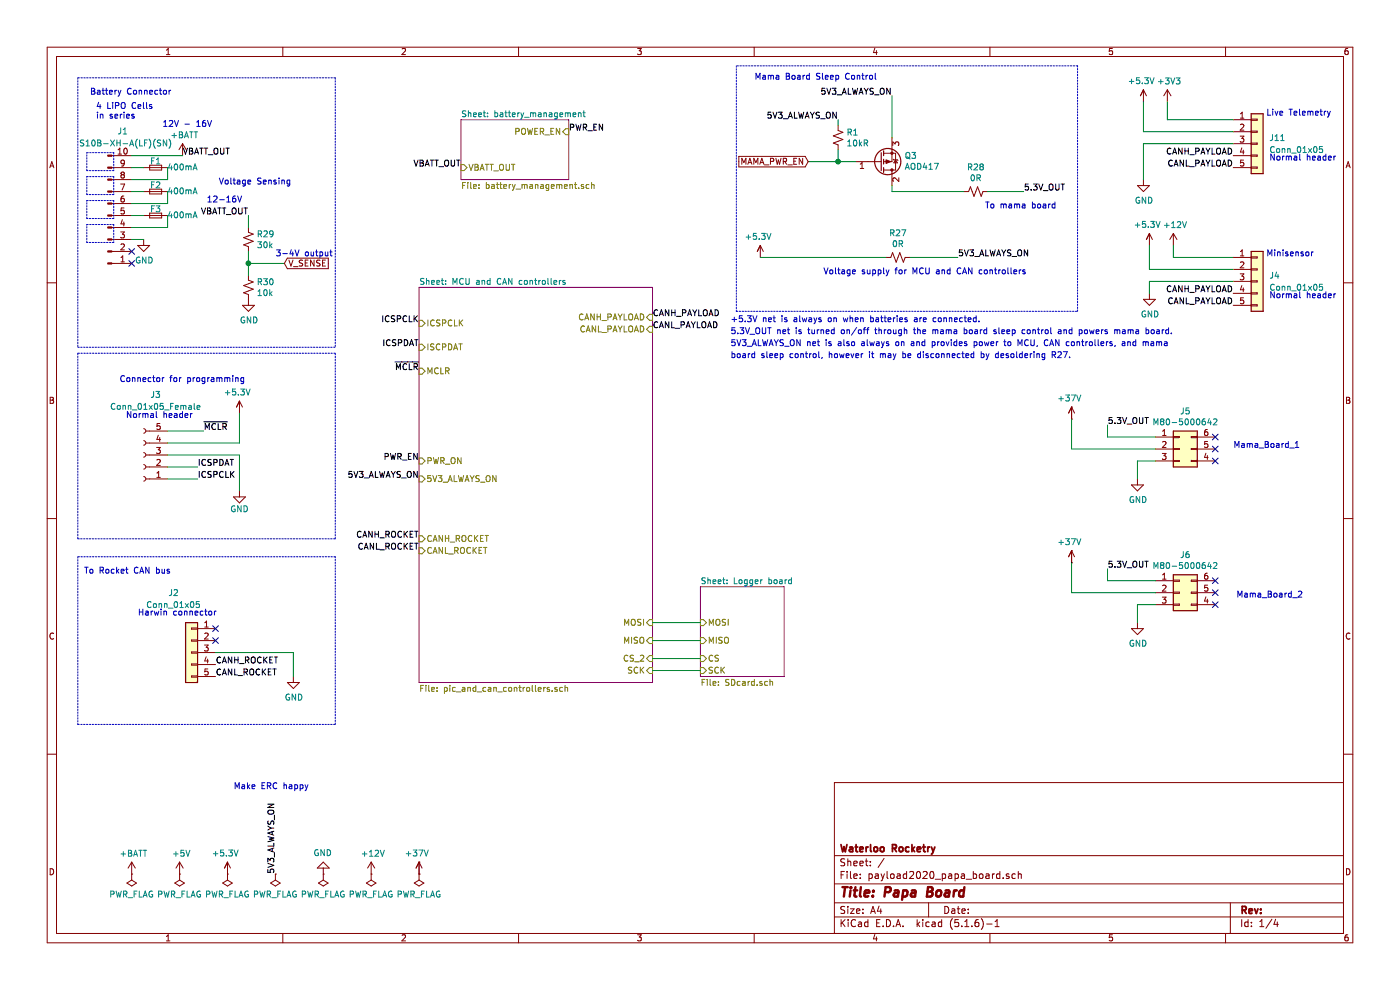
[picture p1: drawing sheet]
EESchema Schematic File Version 4
EELAYER 30 0
EELAYER END
$Descr A4 11693 8268
encoding utf-8
Sheet 1 4
Title "Papa Board"
Date ""
Rev ""
Comp "Waterloo Rocketry"
Comment1 ""
Comment2 ""
Comment3 ""
Comment4 ""
$EndDescr
$Comp
L Connector_Generic:Conn_01x05 J2
U 1 1
P 1600 5450
F 0 "J2" H 1750 5950 50  0000 C CNN
F 1 "Conn_01x05" H 1750 5850 50  0000 C CNN
F 2 "Payload2020_custom:connector_Harwin_M80-5000642" H 1600 5450 50  0001 C CNN
F 3 "~" H 1600 5450 50  0001 C CNN
	1    1600 5450
	-1   0    0    -1  
$EndComp
$Comp
L power:GND #PWR04
U 1 1
P 2450 5650
F 0 "#PWR04" H 2450 5400 50  0001 C CNN
F 1 "GND" H 2455 5477 50  0000 C CNN
F 2 "" H 2450 5650 50  0001 C CNN
F 3 "" H 2450 5650 50  0001 C CNN
	1    2450 5650
	1    0    0    -1  
$EndComp
Text Notes 700  4800 0    50   ~ 0
To Rocket CAN bus
NoConn ~ 1800 5250
NoConn ~ 1800 5350
Text Notes 800  1000 0    50   ~ 0
4 LiPO Cells\nin series
$Comp
L power:GND #PWR01
U 1 1
P 1200 2000
AR Path="/60962B95" Ref="#PWR01"  Part="1" 
AR Path="/5E13F8E9/60962B95" Ref="#PWR?"  Part="1" 
F 0 "#PWR01" H 1200 1750 50  0001 C CNN
F 1 "GND" H 1205 1827 50  0000 C CNN
F 2 "" H 1200 2000 50  0001 C CNN
F 3 "" H 1200 2000 50  0001 C CNN
	1    1200 2000
	1    0    0    -1  
$EndComp
Text Notes 6300 675  0    50   ~ 0
Mama Board Sleep Control
Text Notes 1775 1150 2    50   ~ 0
12V - 16V\n\n
Text Label 4750 1100 0    50   ~ 0
PWR_EN
Text Notes 2050 3200 2    50   ~ 0
Connector for programming
Text Label 1650 4000 0    50   ~ 0
ICSPCLK
Text Label 1650 3900 0    50   ~ 0
ICSPDAT
Text Label 1700 3600 0    50   ~ 0
~MCLR
Text Notes 750  800  0    50   ~ 0
Battery Connector
Wire Notes Line
	650  2950 650  4500
Wire Notes Line
	650  4500 2800 4500
Wire Notes Line
	2800 4500 2800 2950
Wire Notes Line
	2800 2950 650  2950
Wire Notes Line
	650  6050 2800 6050
Wire Notes Line
	2800 6050 2800 4650
Wire Notes Line
	2800 4650 650  4650
Wire Notes Line
	650  4650 650  6050
Wire Wire Line
	1400 3600 1700 3600
Wire Wire Line
	1400 3900 1650 3900
Wire Wire Line
	1400 4000 1650 4000
$Comp
L power:GND #PWR02
U 1 1
P 2000 4100
F 0 "#PWR02" H 2000 3850 50  0001 C CNN
F 1 "GND" H 2000 3950 50  0000 C CNN
F 2 "" H 2000 4100 50  0001 C CNN
F 3 "" H 2000 4100 50  0001 C CNN
	1    2000 4100
	1    0    0    -1  
$EndComp
Wire Wire Line
	2000 3800 2000 4100
Wire Wire Line
	1400 3800 2000 3800
$Comp
L Connector:Conn_01x05_Female J?
U 1 1
P 1200 3800
AR Path="/6016C5CD/60A00E19" Ref="J?"  Part="1" 
AR Path="/60A00E19" Ref="J3"  Part="1" 
F 0 "J3" H 1100 3300 50  0000 C CNN
F 1 "Conn_01x05_Female" H 1100 3400 50  0000 C CNN
F 2 "Connector_PinHeader_2.54mm:PinHeader_1x05_P2.54mm_Vertical" H 1200 3800 50  0001 C CNN
F 3 "~" H 1200 3800 50  0001 C CNN
	1    1200 3800
	-1   0    0    1   
$EndComp
Text Notes 1050 3500 0    50   ~ 0
Normal header
Text Notes 1150 5150 0    50   ~ 0
Harwin connector
Text Notes 10600 2500 0    50   ~ 0
Normal header
Text Notes 10575 2150 0    50   ~ 0
\nMinisensor
$Comp
L power:GND #PWR08
U 1 1
P 9600 2450
F 0 "#PWR08" H 9600 2200 50  0001 C CNN
F 1 "GND" H 9605 2277 50  0000 C CNN
F 2 "" H 9600 2450 50  0001 C CNN
F 3 "" H 9600 2450 50  0001 C CNN
	1    9600 2450
	1    0    0    -1  
$EndComp
Text Notes 10300 3750 0    50   ~ 0
Mama_Board_1
Wire Wire Line
	1100 1400 1200 1400
Wire Wire Line
	1100 2000 1200 2000
$Comp
L Device:Fuse_Small F?
U 1 1
P 1300 1800
AR Path="/5E13F8E9/60B44E5D" Ref="F?"  Part="1" 
AR Path="/60B44E5D" Ref="F3"  Part="1" 
F 0 "F3" H 1300 1750 50  0000 C CNN
F 1 "400mA" H 1075 1800 50  0000 C CNN
F 2 "Fuse:Fuse_0805_2012Metric_Pad1.15x1.40mm_HandSolder" H 1300 1800 50  0001 C CNN
F 3 "~" H 1300 1800 50  0001 C CNN
	1    1300 1800
	-1   0    0    1   
$EndComp
$Comp
L Device:Fuse_Small F?
U 1 1
P 1300 1600
AR Path="/5E13F8E9/60B48620" Ref="F?"  Part="1" 
AR Path="/60B48620" Ref="F2"  Part="1" 
F 0 "F2" H 1300 1550 50  0000 C CNN
F 1 "400mA" H 1075 1600 50  0000 C CNN
F 2 "Fuse:Fuse_0805_2012Metric_Pad1.15x1.40mm_HandSolder" H 1300 1600 50  0001 C CNN
F 3 "~" H 1300 1600 50  0001 C CNN
	1    1300 1600
	-1   0    0    1   
$EndComp
$Comp
L Device:Fuse_Small F?
U 1 1
P 1300 1400
AR Path="/5E13F8E9/60B50BBB" Ref="F?"  Part="1" 
AR Path="/60B50BBB" Ref="F1"  Part="1" 
F 0 "F1" H 1300 1350 50  0000 C CNN
F 1 "400mA" H 1075 1400 50  0000 C CNN
F 2 "Fuse:Fuse_0805_2012Metric_Pad1.15x1.40mm_HandSolder" H 1300 1400 50  0001 C CNN
F 3 "~" H 1300 1400 50  0001 C CNN
	1    1300 1400
	-1   0    0    1   
$EndComp
Text Label 1525 1300 0    50   ~ 0
VBATT_OUT
Wire Notes Line
	650  2900 2800 2900
Wire Notes Line
	2800 650  650  650 
Wire Notes Line
	2800 650  2800 2900
Wire Notes Line
	650  650  650  2900
Text Label 3850 1400 2    50   ~ 0
VBATT_OUT
$Comp
L Connector_Generic:Conn_01x05 J11
U 1 1
P 10500 1200
F 0 "J11" H 10600 1250 50  0000 L CNN
F 1 "Conn_01x05" H 10600 1150 50  0000 L CNN
F 2 "Payload2020_custom:PinHeader_2x03_P2.00mm_Vertical_Harwin_Spacing" H 10500 1200 50  0001 C CNN
F 3 "~" H 10500 1200 50  0001 C CNN
	1    10500 1200
	1    0    0    -1  
$EndComp
$Comp
L power:+3V3 #PWR059
U 1 1
P 9750 850
F 0 "#PWR059" H 9750 700 50  0001 C CNN
F 1 "+3V3" H 9765 1023 50  0000 C CNN
F 2 "" H 9750 850 50  0001 C CNN
F 3 "" H 9750 850 50  0001 C CNN
	1    9750 850 
	1    0    0    -1  
$EndComp
Text Notes 10575 975  0    50   ~ 0
Live Telemetry
$Sheet
S 3850 1000 900  500 
U 5E13F8E9
F0 "battery_management" 50
F1 "battery_management.sch" 50
F2 "POWER_EN" I R 4750 1100 50 
F3 "VBATT_OUT" I L 3850 1400 50 
$EndSheet
Text Label 3500 4000 2    50   ~ 0
5V3_ALWAYS_ON
Text Label 3500 3850 2    50   ~ 0
PWR_EN
Text Label 3500 2700 2    50   ~ 0
ICSPCLK
Text Label 3500 2900 2    50   ~ 0
ICSPDAT
Text Label 3500 3100 2    50   ~ 0
~MCLR
Text Label 5450 2750 0    50   ~ 0
CANL_PAYLOAD
$Comp
L power:GND #PWR012
U 1 1
P 9500 4000
F 0 "#PWR012" H 9500 3750 50  0001 C CNN
F 1 "GND" H 9505 3827 50  0000 C CNN
F 2 "" H 9500 4000 50  0001 C CNN
F 3 "" H 9500 4000 50  0001 C CNN
	1    9500 4000
	1    0    0    -1  
$EndComp
Text Notes 10325 5000 0    50   ~ 0
Mama_Board_2\n
$Comp
L Connector_Generic:Conn_02x03_Counter_Clockwise J5
U 1 1
P 9850 3750
F 0 "J5" H 9900 4067 50  0000 C CNN
F 1 "M80-5000642" H 9900 3976 50  0000 C CNN
F 2 "Payload2020_custom:connector_Harwin_M80-5000642" H 9850 3750 50  0001 C CNN
F 3 "~" H 9850 3750 50  0001 C CNN
	1    9850 3750
	1    0    0    -1  
$EndComp
NoConn ~ 10150 3650
NoConn ~ 10150 3750
NoConn ~ 10150 3850
Text Notes 6875 2300 0    50   ~ 0
Voltage supply for MCU and CAN controllers\n
Text Label 8550 1600 0    50   ~ 0
5.3V_OUT
$Comp
L Device:Q_PMOS_GDS Q3
U 1 1
P 7350 1350
F 0 "Q3" H 7554 1304 50  0000 L CNN
F 1 "AOD417" H 7554 1395 50  0000 L CNN
F 2 "Package_TO_SOT_SMD:TO-252-3_TabPin2" H 7550 1450 50  0001 C CNN
F 3 "http://aosmd.com/res/data_sheets/AOD417.pdf" H 7350 1350 50  0001 C CNN
	1    7350 1350
	1    0    0    1   
$EndComp
Text GLabel 6750 1350 0    50   Input ~ 0
MAMA_PWR_EN
Text Notes 8225 1750 0    50   ~ 0
To mama board
$Sheet
S 5850 4900 700  750 
U 60A2C79F
F0 "Logger board" 50
F1 "SDcard.sch" 50
F2 "MOSI" I L 5850 5200 50 
F3 "MISO" I L 5850 5350 50 
F4 "CS" I L 5850 5500 50 
F5 "SCK" I L 5850 5600 50 
$EndSheet
Wire Wire Line
	7450 1550 7450 1600
Wire Wire Line
	9750 850  9750 1000
Wire Wire Line
	9750 1000 10300 1000
Wire Wire Line
	9800 2050 9800 2150
Wire Wire Line
	9800 2150 10300 2150
Wire Wire Line
	10300 2250 9600 2250
Wire Wire Line
	9600 2250 9600 2050
Wire Wire Line
	9600 2450 9600 2350
Wire Wire Line
	9600 2350 10300 2350
Wire Wire Line
	9250 3550 9250 3650
Wire Wire Line
	9250 3650 9650 3650
Wire Wire Line
	8950 3750 8950 3500
Wire Wire Line
	9650 3850 9500 3850
Wire Wire Line
	9500 3850 9500 4000
Wire Wire Line
	1800 5450 2450 5450
Wire Wire Line
	2450 5450 2450 5650
Wire Wire Line
	5450 5200 5850 5200
Wire Wire Line
	5850 5350 5450 5350
Wire Wire Line
	5450 5500 5850 5500
Wire Wire Line
	5850 5600 5450 5600
Wire Wire Line
	6750 1350 7000 1350
Wire Wire Line
	7450 800  7450 1150
Wire Wire Line
	7000 1250 7000 1350
Connection ~ 7000 1350
Wire Wire Line
	7000 1350 7150 1350
Wire Wire Line
	7000 1050 7000 1000
$Comp
L Device:R_Small_US R1
U 1 1
P 7000 1150
F 0 "R1" H 7068 1196 50  0000 L CNN
F 1 "10kR" H 7068 1105 50  0000 L CNN
F 2 "Resistor_SMD:R_0805_2012Metric_Pad1.20x1.40mm_HandSolder" H 7000 1150 50  0001 C CNN
F 3 "~" H 7000 1150 50  0001 C CNN
	1    7000 1150
	1    0    0    -1  
$EndComp
Wire Wire Line
	1400 3700 2000 3700
Wire Notes Line
	9000 2600 9000 550 
Wire Notes Line
	9000 550  6150 550 
Wire Notes Line
	6150 550  6150 2600
Wire Notes Line
	6150 2600 9000 2600
Wire Wire Line
	9550 1500 9550 1200
$Comp
L power:GND #PWR054
U 1 1
P 9550 1500
F 0 "#PWR054" H 9550 1250 50  0001 C CNN
F 1 "GND" H 9555 1327 50  0000 C CNN
F 2 "" H 9550 1500 50  0001 C CNN
F 3 "" H 9550 1500 50  0001 C CNN
	1    9550 1500
	1    0    0    -1  
$EndComp
Wire Wire Line
	9550 1100 10300 1100
Wire Wire Line
	9550 1200 10300 1200
$Comp
L power:+12V #PWR014
U 1 1
P 9800 2050
F 0 "#PWR014" H 9800 1900 50  0001 C CNN
F 1 "+12V" H 9815 2223 50  0000 C CNN
F 2 "" H 9800 2050 50  0001 C CNN
F 3 "" H 9800 2050 50  0001 C CNN
	1    9800 2050
	1    0    0    -1  
$EndComp
Wire Wire Line
	8950 3750 9650 3750
$Comp
L power:GND #PWR09
U 1 1
P 9500 5200
F 0 "#PWR09" H 9500 4950 50  0001 C CNN
F 1 "GND" H 9505 5027 50  0000 C CNN
F 2 "" H 9500 5200 50  0001 C CNN
F 3 "" H 9500 5200 50  0001 C CNN
	1    9500 5200
	1    0    0    -1  
$EndComp
$Comp
L Connector_Generic:Conn_02x03_Counter_Clockwise J6
U 1 1
P 9850 4950
F 0 "J6" H 9900 5267 50  0000 C CNN
F 1 "M80-5000642" H 9900 5176 50  0000 C CNN
F 2 "Payload2020_custom:connector_Harwin_M80-5000642" H 9850 4950 50  0001 C CNN
F 3 "~" H 9850 4950 50  0001 C CNN
	1    9850 4950
	1    0    0    -1  
$EndComp
NoConn ~ 10150 4850
NoConn ~ 10150 4950
NoConn ~ 10150 5050
Wire Wire Line
	9250 4750 9250 4850
Wire Wire Line
	9250 4850 9650 4850
Wire Wire Line
	8950 4950 8950 4700
Wire Wire Line
	9650 5050 9500 5050
Wire Wire Line
	9500 5050 9500 5200
Wire Wire Line
	8950 4950 9650 4950
Text Label 9250 3550 0    50   ~ 0
5.3V_OUT
Text Label 9250 4750 0    50   ~ 0
5.3V_OUT
$Comp
L power:+BATT #PWR03
U 1 1
P 1525 1300
F 0 "#PWR03" H 1525 1150 50  0001 C CNN
F 1 "+BATT" H 1540 1473 50  0000 C CNN
F 2 "" H 1525 1300 50  0001 C CNN
F 3 "" H 1525 1300 50  0001 C CNN
	1    1525 1300
	1    0    0    -1  
$EndComp
Text Notes 10600 1350 0    50   ~ 0
Normal header
$Comp
L Connector_Generic:Conn_01x05 J4
U 1 1
P 10500 2350
F 0 "J4" H 10600 2400 50  0000 L CNN
F 1 "Conn_01x05" H 10600 2300 50  0000 L CNN
F 2 "Payload2020_custom:PinHeader_2x03_P2.00mm_Vertical_MINISENSOR_Harwin_Spacing" H 10500 2350 50  0001 C CNN
F 3 "~" H 10500 2350 50  0001 C CNN
	1    10500 2350
	1    0    0    -1  
$EndComp
Text Label 10300 2550 2    50   ~ 0
CANL_PAYLOAD
Text Label 10300 2450 2    50   ~ 0
CANH_PAYLOAD
Text Label 10300 1400 2    50   ~ 0
CANL_PAYLOAD
Text Label 10300 1300 2    50   ~ 0
CANH_PAYLOAD
Text Label 5450 2650 0    50   ~ 0
CANH_PAYLOAD
$Comp
L Device:R_Small_US R28
U 1 1
P 8150 1600
F 0 "R28" V 7945 1600 50  0000 C CNN
F 1 "0R" V 8036 1600 50  0000 C CNN
F 2 "Resistor_SMD:R_0805_2012Metric_Pad1.20x1.40mm_HandSolder" H 8150 1600 50  0001 C CNN
F 3 "~" H 8150 1600 50  0001 C CNN
	1    8150 1600
	0    1    1    0   
$EndComp
Wire Wire Line
	8250 1600 8550 1600
Wire Wire Line
	7450 1600 8050 1600
$Comp
L Device:R_Small_US R27
U 1 1
P 7500 2150
F 0 "R27" V 7295 2150 50  0000 C CNN
F 1 "0R" V 7386 2150 50  0000 C CNN
F 2 "Resistor_SMD:R_0805_2012Metric_Pad1.20x1.40mm_HandSolder" H 7500 2150 50  0001 C CNN
F 3 "~" H 7500 2150 50  0001 C CNN
	1    7500 2150
	0    1    1    0   
$EndComp
Wire Wire Line
	7600 2150 8000 2150
Wire Wire Line
	6350 2150 7400 2150
$Comp
L Device:R_Small_US R29
U 1 1
P 2075 2000
F 0 "R29" H 2143 2046 50  0000 L CNN
F 1 "30k" H 2143 1955 50  0000 L CNN
F 2 "Resistor_SMD:R_0805_2012Metric_Pad1.20x1.40mm_HandSolder" H 2075 2000 50  0001 C CNN
F 3 "~" H 2075 2000 50  0001 C CNN
	1    2075 2000
	1    0    0    -1  
$EndComp
$Comp
L Device:R_Small_US R30
U 1 1
P 2075 2400
F 0 "R30" H 2143 2446 50  0000 L CNN
F 1 "10k" H 2143 2355 50  0000 L CNN
F 2 "Resistor_SMD:R_0805_2012Metric_Pad1.20x1.40mm_HandSolder" H 2075 2400 50  0001 C CNN
F 3 "~" H 2075 2400 50  0001 C CNN
	1    2075 2400
	1    0    0    -1  
$EndComp
Text Label 2075 1800 2    50   ~ 0
VBATT_OUT
Wire Wire Line
	2075 1800 2075 1900
Wire Wire Line
	2075 2100 2075 2200
$Comp
L power:GND #PWR0104
U 1 1
P 2075 2500
F 0 "#PWR0104" H 2075 2250 50  0001 C CNN
F 1 "GND" H 2080 2327 50  0000 C CNN
F 2 "" H 2075 2500 50  0001 C CNN
F 3 "" H 2075 2500 50  0001 C CNN
	1    2075 2500
	1    0    0    -1  
$EndComp
Wire Wire Line
	2075 2200 2375 2200
Connection ~ 2075 2200
Wire Wire Line
	2075 2200 2075 2300
Text GLabel 2375 2200 2    50   Input ~ 0
V_SENSE
Text Notes 1725 1700 0    50   ~ 0
12-16V
Text Notes 2300 2150 0    50   ~ 0
3-4V output
Text Notes 1825 1550 0    50   ~ 0
Voltage Sensing\n
Wire Wire Line
	9550 850  9550 1100
Text Notes 6100 2700 0    50   ~ 0
+5.3V net is always on when batteries are connected. 
Text Label 7000 1000 2    50   ~ 0
5V3_ALWAYS_ON
Text Label 7450 800  2    50   ~ 0
5V3_ALWAYS_ON
Text Label 8000 2150 0    50   ~ 0
5V3_ALWAYS_ON
Text Notes 6100 2900 0    50   ~ 0
5V3_ALWAYS_ON net is also always on and provides power to MCU, CAN controllers, and mama\n
Text Notes 6100 3000 0    50   ~ 0
board sleep control, however it may be disconnected by desoldering R27.
Text Notes 6100 2800 0    50   ~ 0
5.3V_OUT net is turned on/off through the mama board sleep control and powers mama board.\n
$Comp
L payload2020_custom:+37V #PWR?0109
U 1 1
P 3500 7250
F 0 "#PWR?0109" H 3500 7200 50  0001 C CNN
F 1 "+37V" H 3482 7375 50  0000 C CNN
F 2 "" H 3500 7250 50  0001 C CNN
F 3 "" H 3500 7250 50  0001 C CNN
	1    3500 7250
	1    0    0    -1  
$EndComp
$Comp
L power:+12V #PWR0110
U 1 1
P 3100 7300
F 0 "#PWR0110" H 3100 7150 50  0001 C CNN
F 1 "+12V" H 3115 7473 50  0000 C CNN
F 2 "" H 3100 7300 50  0001 C CNN
F 3 "" H 3100 7300 50  0001 C CNN
	1    3100 7300
	1    0    0    -1  
$EndComp
$Comp
L power:PWR_FLAG #FLG0101
U 1 1
P 1500 7300
F 0 "#FLG0101" H 1500 7375 50  0001 C CNN
F 1 "PWR_FLAG" H 1500 7473 50  0000 C CNN
F 2 "" H 1500 7300 50  0001 C CNN
F 3 "~" H 1500 7300 50  0001 C CNN
	1    1500 7300
	-1   0    0    1   
$EndComp
$Comp
L power:PWR_FLAG #FLG0102
U 1 1
P 1900 7300
F 0 "#FLG0102" H 1900 7375 50  0001 C CNN
F 1 "PWR_FLAG" H 1900 7473 50  0000 C CNN
F 2 "" H 1900 7300 50  0001 C CNN
F 3 "~" H 1900 7300 50  0001 C CNN
	1    1900 7300
	-1   0    0    1   
$EndComp
$Comp
L power:PWR_FLAG #FLG0103
U 1 1
P 2300 7300
F 0 "#FLG0103" H 2300 7375 50  0001 C CNN
F 1 "PWR_FLAG" H 2300 7473 50  0000 C CNN
F 2 "" H 2300 7300 50  0001 C CNN
F 3 "~" H 2300 7300 50  0001 C CNN
	1    2300 7300
	-1   0    0    1   
$EndComp
$Comp
L power:+BATT #PWR0111
U 1 1
P 1100 7300
F 0 "#PWR0111" H 1100 7150 50  0001 C CNN
F 1 "+BATT" H 1115 7473 50  0000 C CNN
F 2 "" H 1100 7300 50  0001 C CNN
F 3 "" H 1100 7300 50  0001 C CNN
	1    1100 7300
	1    0    0    -1  
$EndComp
$Comp
L power:PWR_FLAG #FLG0104
U 1 1
P 1100 7300
F 0 "#FLG0104" H 1100 7375 50  0001 C CNN
F 1 "PWR_FLAG" H 1100 7473 50  0000 C CNN
F 2 "" H 1100 7300 50  0001 C CNN
F 3 "~" H 1100 7300 50  0001 C CNN
	1    1100 7300
	-1   0    0    1   
$EndComp
$Comp
L power:+5V #PWR0113
U 1 1
P 1500 7300
F 0 "#PWR0113" H 1500 7150 50  0001 C CNN
F 1 "+5V" H 1515 7473 50  0000 C CNN
F 2 "" H 1500 7300 50  0001 C CNN
F 3 "" H 1500 7300 50  0001 C CNN
	1    1500 7300
	1    0    0    -1  
$EndComp
$Comp
L power:PWR_FLAG #FLG0106
U 1 1
P 3100 7300
F 0 "#FLG0106" H 3100 7375 50  0001 C CNN
F 1 "PWR_FLAG" H 3100 7473 50  0000 C CNN
F 2 "" H 3100 7300 50  0001 C CNN
F 3 "~" H 3100 7300 50  0001 C CNN
	1    3100 7300
	-1   0    0    1   
$EndComp
Text Label 2300 7300 1    50   ~ 0
5V3_ALWAYS_ON
$Comp
L power:PWR_FLAG #FLG0107
U 1 1
P 3500 7300
F 0 "#FLG0107" H 3500 7375 50  0001 C CNN
F 1 "PWR_FLAG" H 3500 7473 50  0000 C CNN
F 2 "" H 3500 7300 50  0001 C CNN
F 3 "~" H 3500 7300 50  0001 C CNN
	1    3500 7300
	-1   0    0    1   
$EndComp
$Comp
L power:PWR_FLAG #FLG0105
U 1 1
P 2700 7300
F 0 "#FLG0105" H 2700 7375 50  0001 C CNN
F 1 "PWR_FLAG" H 2700 7473 50  0000 C CNN
F 2 "" H 2700 7300 50  0001 C CNN
F 3 "~" H 2700 7300 50  0001 C CNN
	1    2700 7300
	-1   0    0    1   
$EndComp
$Comp
L power:GND #PWR0112
U 1 1
P 2700 7300
F 0 "#PWR0112" H 2700 7050 50  0001 C CNN
F 1 "GND" H 2705 7127 50  0000 C CNN
F 2 "" H 2700 7300 50  0001 C CNN
F 3 "" H 2700 7300 50  0001 C CNN
	1    2700 7300
	-1   0    0    1   
$EndComp
Text Notes 1950 6600 0    50   ~ 0
Make ERC happy\n
Text Label 1800 5650 0    50   ~ 0
CANL_ROCKET
Text Label 1800 5550 0    50   ~ 0
CANH_ROCKET
Text Label 3500 4500 2    50   ~ 0
CANH_ROCKET
$Sheet
S 3500 2400 1950 3300
U 6016C5CD
F0 "MCU and CAN controllers" 50
F1 "pic_and_can_controllers.sch" 50
F2 "CANH_ROCKET" I L 3500 4500 50 
F3 "CANL_ROCKET" I L 3500 4600 50 
F4 "CANH_PAYLOAD" I R 5450 2650 50 
F5 "CANL_PAYLOAD" I R 5450 2750 50 
F6 "PWR_ON" I L 3500 3850 50 
F7 "5V3_ALWAYS_ON" I L 3500 4000 50 
F8 "ISCPDAT" I L 3500 2900 50 
F9 "MCLR" I L 3500 3100 50 
F10 "ICSPCLK" I L 3500 2700 50 
F11 "MOSI" I R 5450 5200 50 
F12 "MISO" I R 5450 5350 50 
F13 "CS_2" I R 5450 5500 50 
F14 "SCK" I R 5450 5600 50 
$EndSheet
Text Label 3500 4600 2    50   ~ 0
CANL_ROCKET
$Comp
L payload2020_custom:+5.3V #PWR?0101
U 1 1
P 6350 2050
F 0 "#PWR?0101" H 6350 2225 50  0001 C CNN
F 1 "+5.3V" H 6332 2125 50  0000 C CNN
F 2 "" H 6350 2100 50  0001 C CNN
F 3 "" H 6350 2100 50  0001 C CNN
	1    6350 2050
	1    0    0    -1  
$EndComp
$Comp
L payload2020_custom:+5.3V #PWR?0102
U 1 1
P 9550 750
F 0 "#PWR?0102" H 9550 925 50  0001 C CNN
F 1 "+5.3V" H 9532 825 50  0000 C CNN
F 2 "" H 9550 800 50  0001 C CNN
F 3 "" H 9550 800 50  0001 C CNN
	1    9550 750 
	1    0    0    -1  
$EndComp
$Comp
L payload2020_custom:+5.3V #PWR?0103
U 1 1
P 9600 1950
F 0 "#PWR?0103" H 9600 2125 50  0001 C CNN
F 1 "+5.3V" H 9582 2025 50  0000 C CNN
F 2 "" H 9600 2000 50  0001 C CNN
F 3 "" H 9600 2000 50  0001 C CNN
	1    9600 1950
	1    0    0    -1  
$EndComp
$Comp
L payload2020_custom:+5.3V #PWR?0105
U 1 1
P 1900 7200
F 0 "#PWR?0105" H 1900 7375 50  0001 C CNN
F 1 "+5.3V" H 1882 7275 50  0000 C CNN
F 2 "" H 1900 7250 50  0001 C CNN
F 3 "" H 1900 7250 50  0001 C CNN
	1    1900 7200
	1    0    0    -1  
$EndComp
Wire Wire Line
	2000 3700 2000 3450
$Comp
L payload2020_custom:+5.3V #PWR?0107
U 1 1
P 2000 3350
F 0 "#PWR?0107" H 2000 3525 50  0001 C CNN
F 1 "+5.3V" H 1982 3425 50  0000 C CNN
F 2 "" H 2000 3400 50  0001 C CNN
F 3 "" H 2000 3400 50  0001 C CNN
	1    2000 3350
	1    0    0    -1  
$EndComp
$Comp
L payload2020_custom:+37V #PWR?0104
U 1 1
P 8950 3450
F 0 "#PWR?0104" H 8950 3400 50  0001 C CNN
F 1 "+37V" H 8932 3575 50  0000 C CNN
F 2 "" H 8950 3450 50  0001 C CNN
F 3 "" H 8950 3450 50  0001 C CNN
	1    8950 3450
	1    0    0    -1  
$EndComp
$Comp
L payload2020_custom:+37V #PWR0106
U 1 1
P 8950 4650
F 0 "#PWR0106" H 8950 4600 50  0001 C CNN
F 1 "+37V" H 8932 4775 50  0000 C CNN
F 2 "" H 8950 4650 50  0001 C CNN
F 3 "" H 8950 4650 50  0001 C CNN
	1    8950 4650
	1    0    0    -1  
$EndComp
$Comp
L Connector:Conn_01x10_Male J1
U 1 1
P 900 1800
F 0 "J1" H 1025 1100 50  0000 C CNN
F 1 "S10B-XH-A(LF)(SN)" H 1050 1200 50  0000 C CNN
F 2 "Connector_JST:JST_XH_S10B-XH-A_1x10_P2.50mm_Horizontal" H 900 1800 50  0001 C CNN
F 3 "~" H 900 1800 50  0001 C CNN
	1    900  1800
	1    0    0    1   
$EndComp
Wire Wire Line
	1400 1400 1400 1500
Wire Wire Line
	1400 1500 1100 1500
Wire Wire Line
	1100 1600 1200 1600
Wire Wire Line
	1400 1600 1400 1700
Wire Wire Line
	1400 1700 1100 1700
Wire Wire Line
	1100 1800 1200 1800
Wire Wire Line
	1400 1800 1400 1900
Wire Wire Line
	1400 1900 1100 1900
NoConn ~ 1100 2100
NoConn ~ 1100 2200
Wire Notes Line
	725  1275 950  1275
Wire Notes Line
	950  1275 950  1425
Wire Notes Line
	950  1425 725  1425
Wire Notes Line
	725  1425 725  1275
Wire Notes Line
	725  1475 950  1475
Wire Notes Line
	950  1475 950  1625
Wire Notes Line
	950  1625 725  1625
Wire Notes Line
	725  1625 725  1475
Wire Notes Line
	950  1675 950  1825
Wire Notes Line
	950  1825 725  1825
Wire Notes Line
	725  1825 725  1675
Wire Notes Line
	725  1675 950  1675
Wire Notes Line
	950  1875 950  2025
Wire Notes Line
	950  2025 725  2025
Wire Notes Line
	725  2025 725  1875
Wire Notes Line
	725  1875 950  1875
Wire Wire Line
	1100 1300 1525 1300
$EndSCHEMATC
